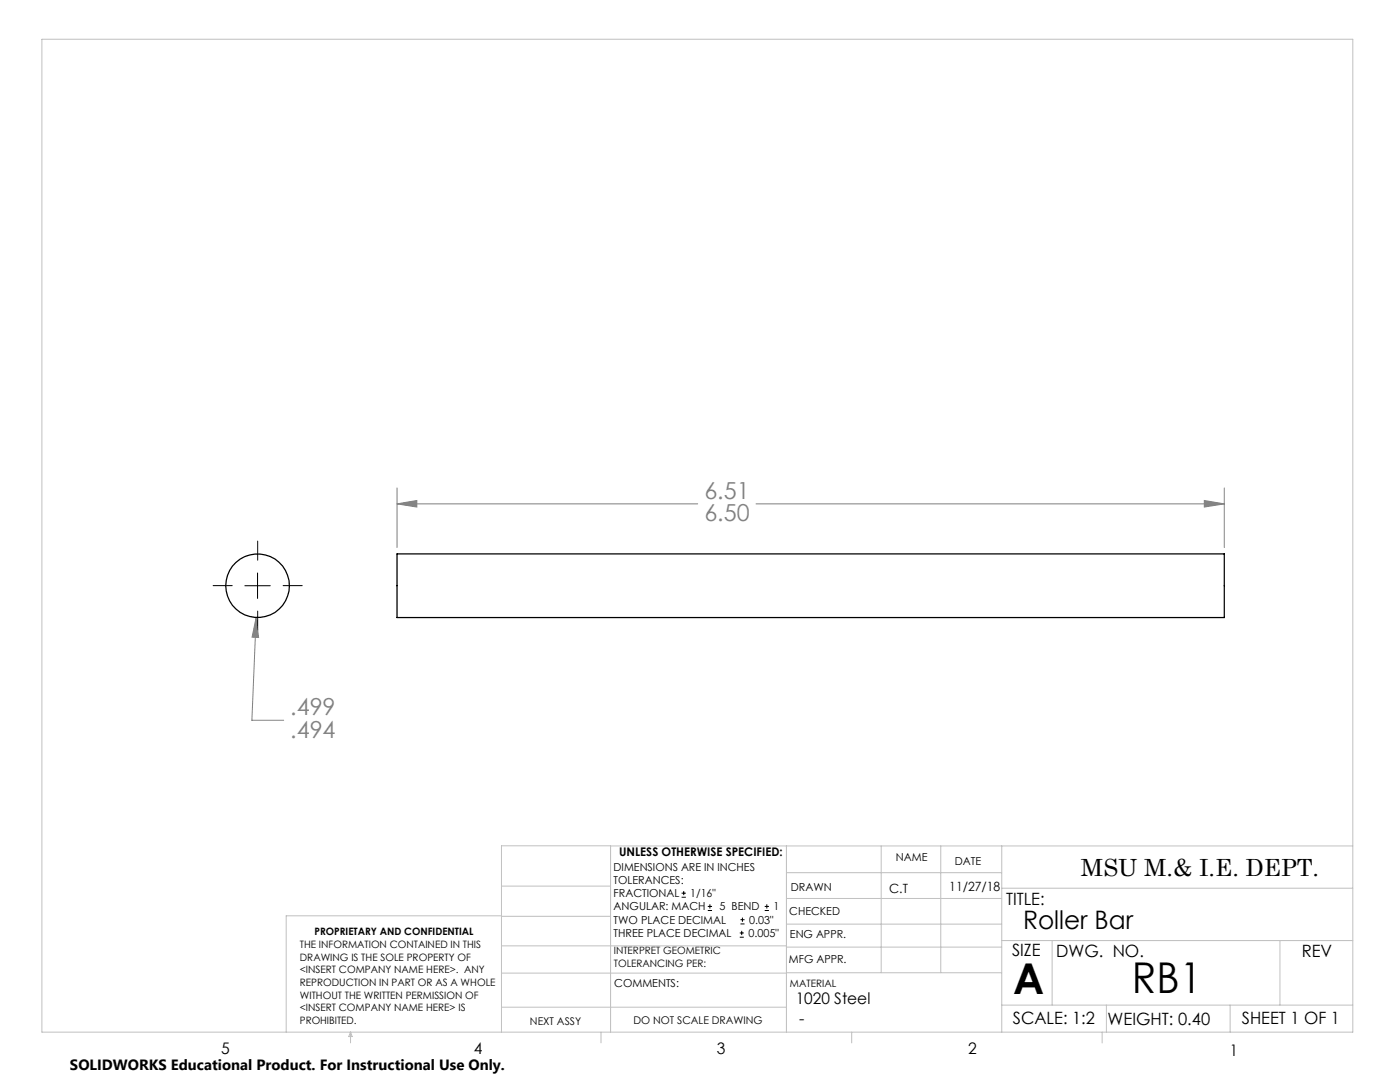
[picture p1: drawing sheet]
<svg xmlns="http://www.w3.org/2000/svg" width="279mm" height="216mm" viewBox="0 0 279 216" stroke-linecap="round" stroke-linejoin="round" font-family="sans-serif">
<g fill="none" stroke="#000" stroke-width=".2">
<path d="M48.9 116.9h5M51.4 114.3v5.1M136 179h.9M136 178.2h.9M136.5 177.8v.8M141.3 181.7h.8M141.3 180.9h.8M141.7 180.4v.9M147.6 187h.8M147.6 186.2h.8M147.8 184.4h.8M147.8 183.5h.8"/>
<path d="M148 185.7v.9M148.2 183.1v.8M152.6 181.7h.9M152.6 180.9h.9M153 180.4v.9"/>
</g>
<path d="M79.2 97.4v11.9M240.3 99.9l4 .6-4 .7zM244.3 97.4v11.9M79.2 100.5l4-.6v1.3zM79.2 100.5h60M150.9 100.5h93.4M51.1 123.2l.5 4-1.3-.1zM51.1 123.2l-.8 20.5h6.3" fill="none" stroke="#808080" stroke-width=".2"/>
<path d="M46.3 116.9h-3.8M51.4 111.8v-3.8M56.5 116.9h3.8M51.4 121.9v3.8" fill="none" stroke="#000" stroke-width=".2" stroke-dasharray="15.2 1.3 1.3 1.3"/>
<g fill="none" stroke="#c0c0c0" stroke-width=".2">
<path d="M8.4 7.8h261.6v198.2h-261.6zM100.1 176.8h21.7M121.8 168.8v37.2M157 168.8v37.2M157 179.3h42.9M157 174.1h42.9M175.9 168.8v25.3M187.7 168.8v25.3M199.9 177.2h70.1M199.9 168.8v37.2M270 168.8h-169.9v37.2M100.1 194.2h56.9"/>
<path d="M100.1 188.7h56.9M100.1 182.8h21.7M100.1 182.7h-43v23.3M157 194.1h42.9M157 184.4h42.9M157 189h42.9M199.9 187.7h70.1M210 187.7v12.9M255.4 187.7v12.9M70 206v2.1M70 206l.3 .8h-.7zM100.1 201h56.9"/>
<path d="M119.9 206v2.1M170 206v2.1M199.9 200.6h70.1M220 206v2.1M220.8 200.6v5.4M245.5 200.6v5.4"/>
</g>
<path d="M51.1 123.2l-.8 3.9 1.3 .1zM240.3 99.9l4 .6-4 .7zM79.2 100.5l4-.6v1.3z" fill="#808080"/>
<g fill="none" stroke="#000" stroke-width=".25">
<path d="M79.2 110.5h165.1v12.7h-165.1z"/>
<circle cx="51.4" cy="116.9" r="6.4"/>
</g>
<g font-size="8.5">
<text x="202.2" y="198.3">A</text>
<text x="225.9" y="198.1">RB1</text>
</g>
<text font-size="5.1" x="204.2" y="185.4">Roller Bar</text>
<g font-size="4.7" fill="#808080">
<text x="140.6" y="99.5">6.51</text>
<text x="140.6" y="104">6.50</text>
<text x="57.9" y="142.7">.499</text>
<text x="57.9" y="147.2">.494</text>
</g>
<text font-size="4.7" x="215.7" y="174.7">MSU M.&amp; I.E. DEPT.</text>
<g font-size="3.4">
<text x="200.8" y="180.5">TITLE:</text>
<text x="202" y="190.8">SIZE</text>
<text x="210.8" y="190.9">DWG. NO.</text>
<text x="259.8" y="191">REV</text>
<text x="202.1" y="204.4">SCALE: 1:2</text>
<text x="221" y="204.5">WEIGHT: 0.40</text>
<text x="247.8" y="204.4">SHEET 1 OF 1</text>
</g>
<g font-size="3.2">
<text x="158.8" y="200.4">1020 Steel</text>
<text x="159.5" y="204.4">-</text>
<text x="44.2" y="210.4">5</text>
<text x="94.6" y="210.3">4</text>
<text x="143.1" y="210.4">3</text>
<text x="193.2" y="210.3">2</text>
<text x="245.4" y="210.6">1</text>
</g>
<text font-size="3" x="14" y="213.5">SOLIDWORKS Educational Product. For Instructional Use Only.</text>
<g font-size="2.5">
<text x="177.5" y="178.2">C.T</text>
<text x="189.5" y="177.8">11/27/18</text>
</g>
<text font-size="2.4" x="123.6" y="170.8">UNLESS OTHERWISE SPECIFIED:</text>
<g font-size="2.2">
<text x="122.5" y="173.7">DIMENSIONS ARE IN INCHES</text>
<text x="178.8" y="171.8">NAME</text>
<text x="190.6" y="172.5">DATE</text>
<text x="122.5" y="176.4">TOLERANCES:</text>
<text x="122.5" y="179">FRACTIONAL</text>
<text x="137.8" y="179">1/16&quot;</text>
<text x="157.8" y="177.8">DRAWN</text>
<text x="122.5" y="184.3">TWO PLACE DECIMAL</text>
<text x="122.5" y="181.7">ANGULAR: MACH</text>
<text x="143.6" y="181.7">5 BEND</text>
<text x="149.5" y="184.3">0.03&quot;</text>
<text x="154.4" y="181.7">1</text>
<text x="157.5" y="182.5">CHECKED</text>
<text x="122.5" y="187">THREE PLACE DECIMAL</text>
<text x="149.4" y="187">0.005&quot;</text>
<text x="157.6" y="187.2">ENG APPR.</text>
<text x="122.6" y="197">COMMENTS:</text>
<text x="157.4" y="192.2">MFG APPR.</text>
</g>
<g font-size="2.1">
<text x="105.8" y="204.5">NEXT ASSY</text>
<text x="126.4" y="204.3">DO NOT SCALE DRAWING</text>
</g>
<g font-size="2">
<text x="59.8" y="189.2">THE INFORMATION CONTAINED IN THIS</text>
<text x="59.8" y="191.7">DRAWING IS THE SOLE PROPERTY OF</text>
<text x="62.8" y="186.5">PROPRIETARY AND CONFIDENTIAL</text>
<text x="122.5" y="190.4">INTERPRET GEOMETRIC</text>
<text x="59.8" y="194.2">&lt;INSERT COMPANY NAME HERE&gt;. ANY</text>
<text x="59.8" y="196.8">REPRODUCTION IN PART OR AS A WHOLE</text>
<text x="122.5" y="192.9">TOLERANCING PER:</text>
<text x="157.7" y="197">MATERIAL</text>
<text x="59.8" y="199.3">WITHOUT THE WRITTEN PERMISSION OF</text>
<text x="59.8" y="201.8">&lt;INSERT COMPANY NAME HERE&gt; IS</text>
<text x="59.8" y="204.3">PROHIBITED.</text>
</g>
</svg>
